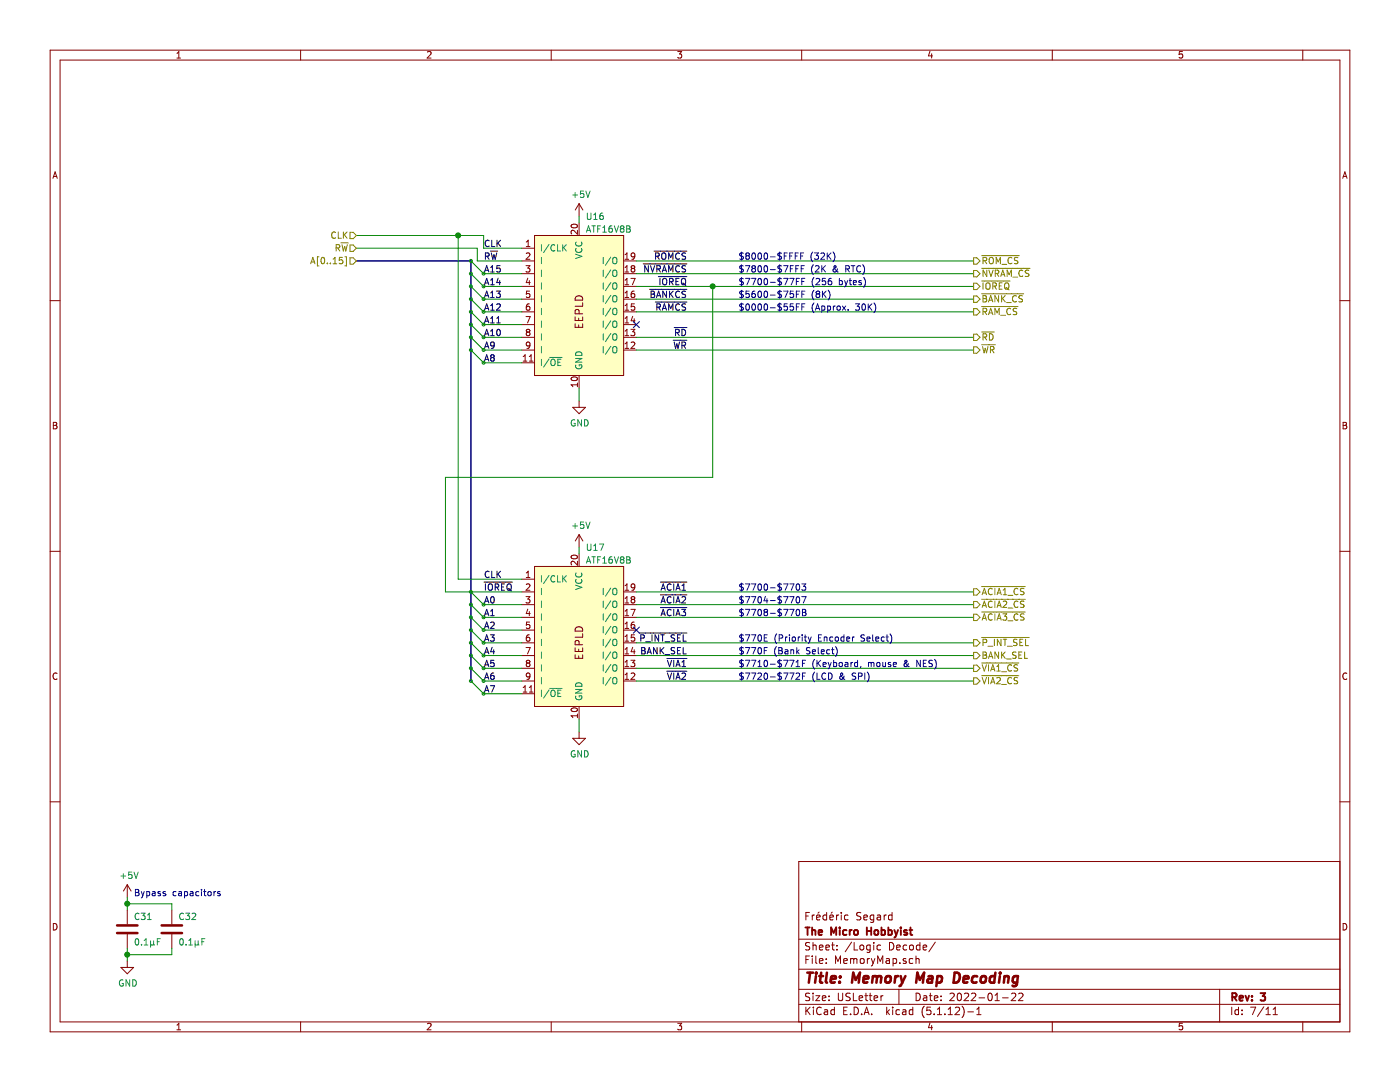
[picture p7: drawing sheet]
EESchema Schematic File Version 4
EELAYER 30 0
EELAYER END
$Descr USLetter 11000 8500
encoding utf-8
Sheet 7 11
Title "Memory Map Decoding"
Date "2022-01-22"
Rev "3"
Comp "The Micro Hobbyist"
Comment1 "Frédéric Segard"
Comment2 ""
Comment3 ""
Comment4 ""
$EndDescr
Connection ~ 1000 7500
Text Notes 1050 7050 0    50   ~ 0
Bypass capacitors
Wire Wire Line
	1000 7550 1000 7500
$Comp
L power:+5V #PWR?
U 1 1
P 1000 7050
AR Path="/621C76A0" Ref="#PWR?"  Part="1" 
AR Path="/5F3EA81D/621C76A0" Ref="#PWR?"  Part="1" 
AR Path="/60CF5668/621C76A0" Ref="#PWR?"  Part="1" 
AR Path="/63885FFC/621C76A0" Ref="#PWR?"  Part="1" 
AR Path="/61BE126B/621C76A0" Ref="#PWR?"  Part="1" 
AR Path="/61D74077/621C76A0" Ref="#PWR?"  Part="1" 
AR Path="/6229D10A/621C76A0" Ref="#PWR?"  Part="1" 
AR Path="/61CDC8A2/621C76A0" Ref="#PWR074"  Part="1" 
F 0 "#PWR074" H 1000 6900 50  0001 C CNN
F 1 "+5V" H 1015 7223 50  0000 C CNN
F 2 "" H 1000 7050 50  0001 C CNN
F 3 "" H 1000 7050 50  0001 C CNN
	1    1000 7050
	1    0    0    -1  
$EndComp
$Comp
L Device:C C?
U 1 1
P 1350 7300
AR Path="/621C769A" Ref="C?"  Part="1" 
AR Path="/5F3EA81D/621C769A" Ref="C?"  Part="1" 
AR Path="/60CF5668/621C769A" Ref="C?"  Part="1" 
AR Path="/63885FFC/621C769A" Ref="C?"  Part="1" 
AR Path="/61BE126B/621C769A" Ref="C?"  Part="1" 
AR Path="/61D74077/621C769A" Ref="C?"  Part="1" 
AR Path="/6229D10A/621C769A" Ref="C?"  Part="1" 
AR Path="/61CDC8A2/621C769A" Ref="C32"  Part="1" 
F 0 "C32" H 1400 7400 50  0000 L CNN
F 1 "0.1µF" H 1400 7200 50  0000 L CNN
F 2 "Capacitor_THT:C_Disc_D3.0mm_W1.6mm_P2.50mm" H 1388 7150 50  0001 C CNN
F 3 "~" H 1350 7300 50  0001 C CNN
	1    1350 7300
	1    0    0    -1  
$EndComp
Wire Wire Line
	1350 7150 1350 7100
Wire Wire Line
	1350 7450 1350 7500
Wire Wire Line
	1000 7050 1000 7100
$Comp
L Device:C C?
U 1 1
P 1000 7300
AR Path="/621C767C" Ref="C?"  Part="1" 
AR Path="/5F3EA81D/621C767C" Ref="C?"  Part="1" 
AR Path="/60CF5668/621C767C" Ref="C?"  Part="1" 
AR Path="/63885FFC/621C767C" Ref="C?"  Part="1" 
AR Path="/61BE126B/621C767C" Ref="C?"  Part="1" 
AR Path="/61D74077/621C767C" Ref="C?"  Part="1" 
AR Path="/6229D10A/621C767C" Ref="C?"  Part="1" 
AR Path="/61CDC8A2/621C767C" Ref="C31"  Part="1" 
F 0 "C31" H 1050 7400 50  0000 L CNN
F 1 "0.1µF" H 1050 7200 50  0000 L CNN
F 2 "Capacitor_THT:C_Disc_D3.0mm_W1.6mm_P2.50mm" H 1038 7150 50  0001 C CNN
F 3 "~" H 1000 7300 50  0001 C CNN
	1    1000 7300
	1    0    0    -1  
$EndComp
Wire Wire Line
	1000 7150 1000 7100
Wire Wire Line
	1000 7100 1350 7100
Wire Wire Line
	1000 7450 1000 7500
Wire Wire Line
	1000 7500 1350 7500
Connection ~ 1000 7100
$Comp
L power:GND #PWR?
U 1 1
P 1000 7550
AR Path="/5F86B098/621C766E" Ref="#PWR?"  Part="1" 
AR Path="/621C766E" Ref="#PWR?"  Part="1" 
AR Path="/63885FFC/621C766E" Ref="#PWR?"  Part="1" 
AR Path="/61BE126B/621C766E" Ref="#PWR?"  Part="1" 
AR Path="/61D74077/621C766E" Ref="#PWR?"  Part="1" 
AR Path="/6229D10A/621C766E" Ref="#PWR?"  Part="1" 
AR Path="/61CDC8A2/621C766E" Ref="#PWR075"  Part="1" 
F 0 "#PWR075" H 1000 7300 50  0001 C CNN
F 1 "GND" H 1005 7377 50  0000 C CNN
F 2 "" H 1000 7550 50  0001 C CNN
F 3 "" H 1000 7550 50  0001 C CNN
	1    1000 7550
	1    0    0    -1  
$EndComp
$Comp
L power:+5V #PWR?
U 1 1
P 4550 1700
AR Path="/61D5DBF8" Ref="#PWR?"  Part="1" 
AR Path="/5F3EA81D/61D5DBF8" Ref="#PWR?"  Part="1" 
AR Path="/60CF5668/61D5DBF8" Ref="#PWR?"  Part="1" 
AR Path="/63885FFC/61D5DBF8" Ref="#PWR?"  Part="1" 
AR Path="/61BE126B/61D5DBF8" Ref="#PWR?"  Part="1" 
AR Path="/61D74077/61D5DBF8" Ref="#PWR?"  Part="1" 
AR Path="/6229D10A/61D5DBF8" Ref="#PWR?"  Part="1" 
AR Path="/61CDC8A2/61D5DBF8" Ref="#PWR070"  Part="1" 
F 0 "#PWR070" H 4550 1550 50  0001 C CNN
F 1 "+5V" H 4565 1873 50  0000 C CNN
F 2 "" H 4550 1700 50  0001 C CNN
F 3 "" H 4550 1700 50  0001 C CNN
	1    4550 1700
	1    0    0    -1  
$EndComp
Wire Wire Line
	4550 1750 4550 1700
$Comp
L power:GND #PWR?
U 1 1
P 4550 3150
AR Path="/5F86B098/61D5ED0C" Ref="#PWR?"  Part="1" 
AR Path="/61D5ED0C" Ref="#PWR?"  Part="1" 
AR Path="/63885FFC/61D5ED0C" Ref="#PWR?"  Part="1" 
AR Path="/61BE126B/61D5ED0C" Ref="#PWR?"  Part="1" 
AR Path="/61D74077/61D5ED0C" Ref="#PWR?"  Part="1" 
AR Path="/6229D10A/61D5ED0C" Ref="#PWR?"  Part="1" 
AR Path="/61CDC8A2/61D5ED0C" Ref="#PWR071"  Part="1" 
F 0 "#PWR071" H 4550 2900 50  0001 C CNN
F 1 "GND" H 4555 2977 50  0000 C CNN
F 2 "" H 4550 3150 50  0001 C CNN
F 3 "" H 4550 3150 50  0001 C CNN
	1    4550 3150
	1    0    0    -1  
$EndComp
Wire Wire Line
	4100 2150 3800 2150
Wire Wire Line
	4100 2250 3800 2250
Wire Wire Line
	4100 2350 3800 2350
Wire Wire Line
	4100 2450 3800 2450
Wire Wire Line
	4100 2550 3800 2550
Wire Wire Line
	4100 2650 3800 2650
Wire Wire Line
	4100 2750 3800 2750
Text Label 5400 2050 2    50   ~ 0
~ROMCS
Text Label 5400 2150 2    50   ~ 0
~NVRAMCS
Text Label 5400 2250 2    50   ~ 0
~IOREQ
Text Label 5400 2450 2    50   ~ 0
~RAMCS
Text Label 5400 2650 2    50   ~ 0
~RD
Text Label 5400 2750 2    50   ~ 0
~WR
Text Label 3800 1950 0    50   ~ 0
CLK
Text Label 3800 2050 0    50   ~ 0
R~W
Text Label 3800 2750 0    50   ~ 0
A9
Text Label 3800 2650 0    50   ~ 0
A10
Text Label 3800 2550 0    50   ~ 0
A11
Text Label 3800 2450 0    50   ~ 0
A12
Text Label 3800 2350 0    50   ~ 0
A13
Text Label 3800 2250 0    50   ~ 0
A14
Text Label 3800 2150 0    50   ~ 0
A15
Entry Wire Line
	3700 2050 3800 2150
Entry Wire Line
	3700 2150 3800 2250
Entry Wire Line
	3700 2250 3800 2350
Entry Wire Line
	3700 2350 3800 2450
Entry Wire Line
	3700 2450 3800 2550
Entry Wire Line
	3700 2550 3800 2650
Entry Wire Line
	3700 2650 3800 2750
Wire Wire Line
	3750 2050 4100 2050
Text HLabel 2800 1950 0    50   Input ~ 0
R~W
Text Label 3800 4550 0    50   ~ 0
CLK
Text Label 3800 4750 0    50   ~ 0
A0
Text Label 3800 4850 0    50   ~ 0
A1
Text Label 3800 4950 0    50   ~ 0
A2
Text Label 3800 5050 0    50   ~ 0
A3
Text Label 3800 5150 0    50   ~ 0
A4
Text Label 3800 5250 0    50   ~ 0
A5
Text Label 3800 5350 0    50   ~ 0
A6
Text Label 3800 5450 0    50   ~ 0
A7
Text Label 3800 4650 0    50   ~ 0
~IOREQ
Entry Wire Line
	3700 4750 3800 4850
Entry Wire Line
	3700 4850 3800 4950
Entry Wire Line
	3700 4950 3800 5050
Entry Wire Line
	3700 5050 3800 5150
Entry Wire Line
	3700 5150 3800 5250
Entry Wire Line
	3700 5250 3800 5350
Entry Wire Line
	3700 5350 3800 5450
$Comp
L power:GND #PWR?
U 1 1
P 4550 5750
AR Path="/5F86B098/61DC2253" Ref="#PWR?"  Part="1" 
AR Path="/61DC2253" Ref="#PWR?"  Part="1" 
AR Path="/63885FFC/61DC2253" Ref="#PWR?"  Part="1" 
AR Path="/61BE126B/61DC2253" Ref="#PWR?"  Part="1" 
AR Path="/61D74077/61DC2253" Ref="#PWR?"  Part="1" 
AR Path="/6229D10A/61DC2253" Ref="#PWR?"  Part="1" 
AR Path="/61CDC8A2/61DC2253" Ref="#PWR073"  Part="1" 
F 0 "#PWR073" H 4550 5500 50  0001 C CNN
F 1 "GND" H 4555 5577 50  0000 C CNN
F 2 "" H 4550 5750 50  0001 C CNN
F 3 "" H 4550 5750 50  0001 C CNN
	1    4550 5750
	1    0    0    -1  
$EndComp
$Comp
L power:+5V #PWR?
U 1 1
P 4550 4300
AR Path="/61DC4420" Ref="#PWR?"  Part="1" 
AR Path="/5F3EA81D/61DC4420" Ref="#PWR?"  Part="1" 
AR Path="/60CF5668/61DC4420" Ref="#PWR?"  Part="1" 
AR Path="/63885FFC/61DC4420" Ref="#PWR?"  Part="1" 
AR Path="/61BE126B/61DC4420" Ref="#PWR?"  Part="1" 
AR Path="/61D74077/61DC4420" Ref="#PWR?"  Part="1" 
AR Path="/6229D10A/61DC4420" Ref="#PWR?"  Part="1" 
AR Path="/61CDC8A2/61DC4420" Ref="#PWR072"  Part="1" 
F 0 "#PWR072" H 4550 4150 50  0001 C CNN
F 1 "+5V" H 4565 4473 50  0000 C CNN
F 2 "" H 4550 4300 50  0001 C CNN
F 3 "" H 4550 4300 50  0001 C CNN
	1    4550 4300
	1    0    0    -1  
$EndComp
Wire Wire Line
	4550 4350 4550 4300
Wire Wire Line
	4100 4750 3800 4750
Wire Wire Line
	4100 4850 3800 4850
Wire Wire Line
	4100 4950 3800 4950
Wire Wire Line
	4100 5050 3800 5050
Wire Wire Line
	4100 5150 3800 5150
Wire Wire Line
	4100 5250 3800 5250
Wire Wire Line
	4100 5350 3800 5350
Wire Wire Line
	4100 5450 3800 5450
Text HLabel 2800 1850 0    50   Input ~ 0
CLK
Wire Wire Line
	3800 1850 3800 1950
Wire Wire Line
	3800 1950 4100 1950
Wire Wire Line
	3750 2050 3750 1950
Wire Bus Line
	3700 2050 2800 2050
Text HLabel 2800 2050 0    50   Input ~ 0
A[0..15]
Wire Wire Line
	5000 2050 7650 2050
Wire Wire Line
	5000 2150 7650 2150
Wire Wire Line
	5000 2450 7650 2450
Text HLabel 7650 2050 2    50   Output ~ 0
~ROM_CS
Text HLabel 7650 2150 2    50   Output ~ 0
~NVRAM_CS
Text HLabel 7650 2250 2    50   Output ~ 0
~IOREQ
Text HLabel 7650 2450 2    50   Output ~ 0
~RAM_CS
Text HLabel 7650 2650 2    50   Output ~ 0
~RD
Text HLabel 7650 2750 2    50   Output ~ 0
~WR
Text Notes 5800 2050 0    50   ~ 0
$8000-$FFFF (32K)
Text Notes 5800 2150 0    50   ~ 0
$7800-$7FFF (2K & RTC)
Text Notes 5800 2250 0    50   ~ 0
$7700-$77FF (256 bytes)
Text Notes 5800 2450 0    50   ~ 0
$0000-$55FF (Approx. 30K)
Text Label 5400 4650 2    50   ~ 0
~ACIA1
Text Label 5400 4750 2    50   ~ 0
~ACIA2
Text Label 5400 4850 2    50   ~ 0
~ACIA3
Text Label 5400 5250 2    50   ~ 0
~VIA1
Wire Wire Line
	5000 4650 7650 4650
Wire Wire Line
	5000 4750 7650 4750
Wire Wire Line
	5000 5250 7650 5250
Text HLabel 7650 4650 2    50   Output ~ 0
~ACIA1_CS
Text HLabel 7650 4750 2    50   Output ~ 0
~ACIA2_CS
Text HLabel 7650 4850 2    50   Output ~ 0
~ACIA3_CS
Text HLabel 7650 5250 2    50   Output ~ 0
~VIA1_CS
Text Notes 5800 4650 0    50   ~ 0
$7700-$7703
Text Notes 5800 4750 0    50   ~ 0
$7704-$7707
Text Notes 5800 4850 0    50   ~ 0
$7708-$770B
Text Notes 5800 5250 0    50   ~ 0
$7710-$771F (Keyboard, mouse & NES)
Entry Wire Line
	3700 4650 3800 4750
Wire Wire Line
	3600 4550 4100 4550
Wire Wire Line
	4550 5650 4550 5750
Wire Wire Line
	2800 1850 3600 1850
Wire Wire Line
	3600 1850 3600 4550
Connection ~ 3600 1850
Wire Wire Line
	3600 1850 3800 1850
Entry Wire Line
	3700 2750 3800 2850
Wire Wire Line
	3800 2850 4100 2850
Text Label 3800 2850 0    50   ~ 0
A8
Wire Wire Line
	4550 3050 4550 3150
$Comp
L 0_Fred's_Local_Library:ATF16V8B U?
U 1 1
P 4550 1800
AR Path="/6235C78B" Ref="U?"  Part="1" 
AR Path="/61CDC8A2/6235C78B" Ref="U16"  Part="1" 
F 0 "U16" H 4600 1900 50  0000 L CNN
F 1 "ATF16V8B" H 4600 1800 50  0000 L CNN
F 2 "Package_DIP:DIP-20_W7.62mm_Socket" H 4550 1800 50  0001 C CNN
F 3 "http://ww1.microchip.com/downloads/en/DeviceDoc/Atmel-0364-PLD-ATF16V8B-8BQ-8BQL-Datasheet.pdf" H 4550 1800 50  0001 C CNN
	1    4550 1800
	1    0    0    -1  
$EndComp
Wire Wire Line
	5000 4850 7650 4850
Text Label 5400 2350 2    50   ~ 0
~BANKCS
Text Notes 5800 2350 0    50   ~ 0
$5600-$75FF (8K)
Wire Wire Line
	5000 2350 7650 2350
Text HLabel 7650 2350 2    50   Output ~ 0
~BANK_CS
Wire Wire Line
	5000 2250 5600 2250
Wire Wire Line
	5000 2650 7650 2650
Wire Wire Line
	5000 2750 7650 2750
Wire Wire Line
	2800 1950 3750 1950
Wire Wire Line
	5600 2250 5600 3750
Wire Wire Line
	5600 3750 3500 3750
Wire Wire Line
	3500 3750 3500 4650
Connection ~ 5600 2250
Wire Wire Line
	5600 2250 7650 2250
NoConn ~ 5000 2550
$Comp
L 0_Fred's_Local_Library:ATF16V8B U?
U 1 1
P 4550 4400
AR Path="/62326414" Ref="U?"  Part="1" 
AR Path="/61CDC8A2/62326414" Ref="U17"  Part="1" 
F 0 "U17" H 4600 4500 50  0000 L CNN
F 1 "ATF16V8B" H 4600 4400 50  0000 L CNN
F 2 "Package_DIP:DIP-20_W7.62mm_Socket" H 4550 4400 50  0001 C CNN
F 3 "http://ww1.microchip.com/downloads/en/DeviceDoc/Atmel-0364-PLD-ATF16V8B-8BQ-8BQL-Datasheet.pdf" H 4550 4400 50  0001 C CNN
	1    4550 4400
	1    0    0    -1  
$EndComp
Text Label 5400 5050 2    50   ~ 0
~P_INT_SEL
Wire Wire Line
	5000 5050 7650 5050
Text Notes 5800 5050 0    50   ~ 0
$770E (Priority Encoder Select)
Wire Wire Line
	5000 5150 7650 5150
Text Label 5400 5150 2    50   ~ 0
BANK_SEL
Text Notes 5800 5150 0    50   ~ 0
$770F (Bank Select)
Text HLabel 7650 5150 2    50   Output ~ 0
BANK_SEL
Text HLabel 7650 5050 2    50   Output ~ 0
~P_INT_SEL
Text HLabel 7650 5350 2    50   Output ~ 0
~VIA2_CS
Wire Wire Line
	5000 5350 7650 5350
Text Label 5400 5350 2    50   ~ 0
~VIA2
Text Notes 5800 5350 0    50   ~ 0
$7720-$772F (LCD & SPI)
NoConn ~ 5000 4950
Wire Wire Line
	3500 4650 4100 4650
Wire Bus Line
	3700 2050 3700 5350
$EndSCHEMATC
